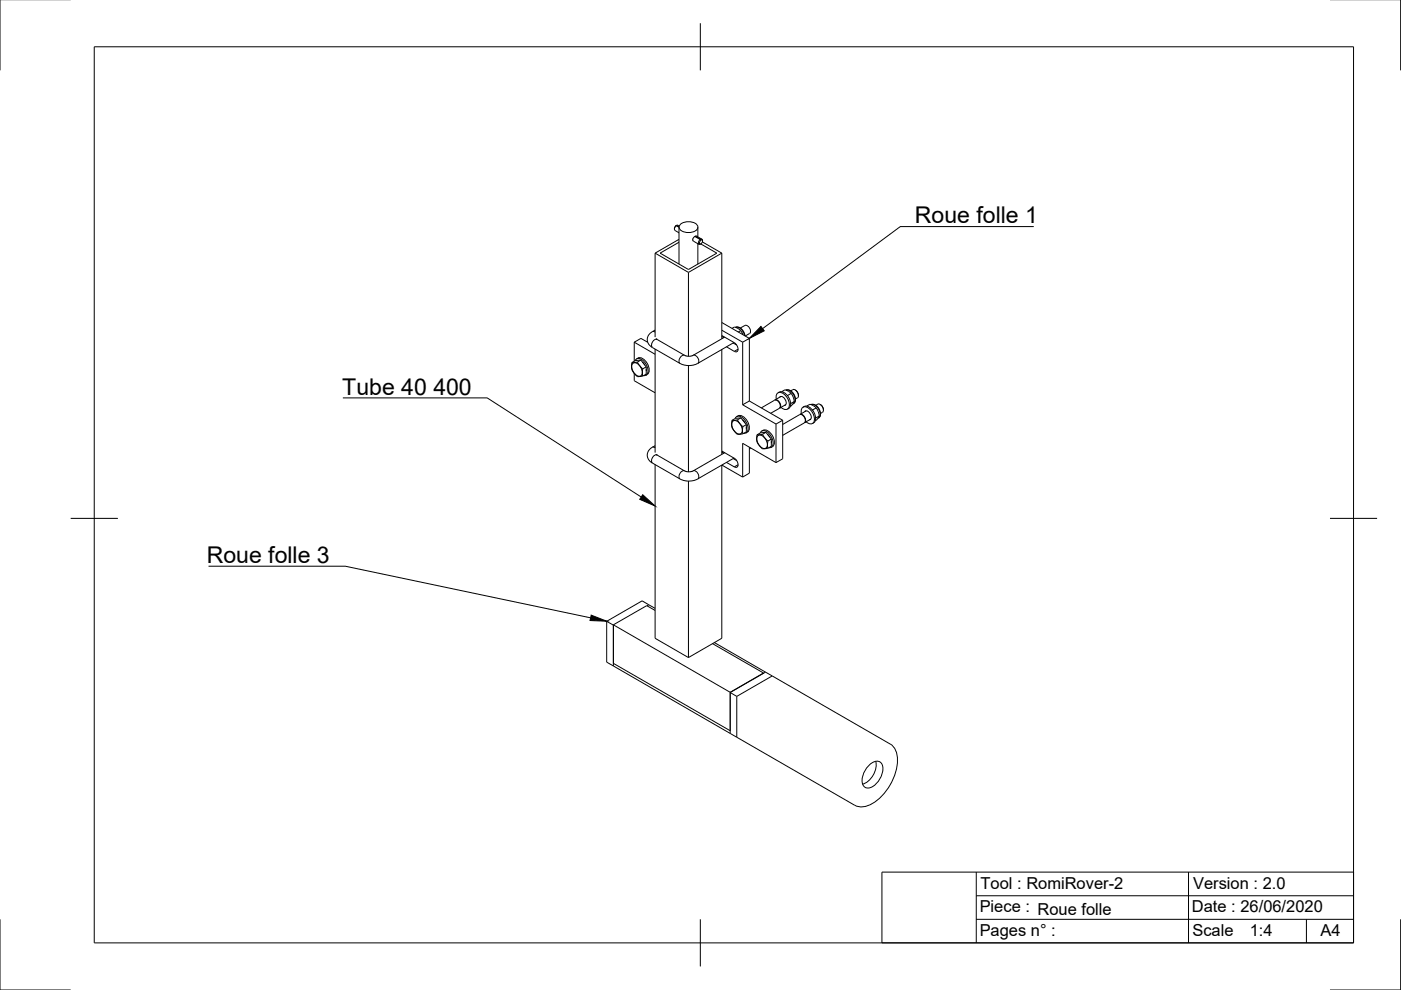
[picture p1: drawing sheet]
<svg xmlns="http://www.w3.org/2000/svg" width="297mm" height="210mm" viewBox="0 0 297 210" stroke-linecap="round" stroke-linejoin="round" font-family="sans-serif">
<!-- layer: Visible -->
<g fill="none" stroke="#000" stroke-width=".21">
<path d="M138.9 53.7l7.1 4.1M138.9 53.7v17.8M143.4 47.9l-.4 .7M143.4 47.9l.6 .2M143.4 47.9l.6 .3v7.8M143.4 47.8l-.3 .4-.1 .5 1 .7M143.7 47.8l.3 .1M143.7 47.8h-.2M144 51.4l-4 2.3 6 3.4 6-3.4-3.4-2M144 50.8l-5.1 2.9M144.2 47.6a2.63 2.63 0 0 1 3.8 .4 1.63 1.63 0 0 1-2 1.3 1.63 1.63 0 0 1-2-1.3zM146 57.8v17.7"/>
<path d="M147.3 50.1l1.2 .7M147.4 50.1l1.2 .6M148 48.2v2M148 51.7v4.3M148.5 50.8a.65 .65 0 0 0-.2 1l.3-.1M148.5 50.8l.1 .2M148.6 50.7l.3 .1v.3M148.6 50.7l.1 .2-.2-.1M148.7 50.9l.2 .1v.4l-.4 .3-.2-.4 .3-.3M148.8 50.7l-1.2-.7-.4 .2-.3 .3v.6l1.3 .7M148.9 51.3l4.1 2.4M153 53.7l-7 4.1"/>
<path d="M153 53.7v18.1M134 76.9v1.5l.5 .8 .7 .7 1.1-.2M134.2 77.1a1.36 1.36 0 0 1 1.8 1 1.21 1.21 0 0 1-.3 1.7 1.94 1.94 0 0 1-1.5-2.7zM134.5 72.6l4.4 2.5M134.5 72.6l1.4-.9 1.4 .9M134.5 72.6v4M134.5 79.2v1.5l4.4 2.6M134.7 76.5a1.05 1.05 0 0 1 1.8 .1 2.38 2.38 0 0 1 .6 2.9l-.6 .1M135.1 76.8l1.2 1.4M135.1 76.8l-1.1 .1M135.2 75.9l-.2 .2M135.2 75.9a2.07 2.07 0 0 1 2.3 1.7 1.41 1.41 0 0 1-.5 2"/>
<path d="M135.9 76.3l-1.2 .1-.7 .5M135.9 76.3l1.1 1.5M135.9 76.3l-.8 .5M136.2 76.8l.5 .6M136.3 78.2v1.5M137 78.2v.5M137 77.8v1.5l-.7 .4M137 77.8l-.7 .4M138.9 70l-1 .6-.5 .7-.2 1 .4 .8 .6 .5 6.1 3.5 1.2 .4h1.1l1-.3 8-4.6M138.9 74v22M146 77.5v22.5M153 71.1l2.7 1.6a1.36 1.36 0 0 1 .6 1.9l-.6-.1-1.7-1"/>
<path d="M153 71.3l.5 .3M153 70l4.5 2.6M153 68.4l5.9 3.3M153 74.1v22.2M153.6 71.5l-6.6 3.8-.7 .2-1.2-.2-5.9-3.4M155.2 69.6l.6-.2 1.2 .7M155.4 72.7l.8 .4M155.7 72.6h-.1M156 69.4l.5-.1 .6 .4 .6 .7 .3 .8M157 69.5l1-.5a1.14 1.14 0 0 1 .9 1.7M157 70.1l.5 .8M157 70.1l-.5 .3"/>
<path d="M157.5 72.6v13.2M158.9 71.7v13.3M158.9 71.7l-1.4 .9M158.9 70.7l-.9 .5M138.9 94.5l-.9 .5-.6 .8-.2 1 .5 .9 6.5 3.9 1.3 .4h1.1l1.1-.3 7.9-4.6M138.9 98.5v36.8l7.1 4.1M153 95.8l.5 .3M153 95.6l2.7 1.6M153 98.6v36.7l-7 4.1M153.1 98.6l4.4 2.5M153.6 96l-6.6 3.8-.9 .2-1-.2-5.9-3.4M155.2 89.1v1.5l.4 .6 .7 .9 1.2-.1"/>
<path d="M155.4 89.3a1.36 1.36 0 0 1 1.8 1.1 1.21 1.21 0 0 1-.3 1.6 1.94 1.94 0 0 1-1.5-2.7zM155.4 97.2l.8 .5M155.7 97.1h-.1M155.7 97.1a1.36 1.36 0 0 1 .6 1.9h-.6l-1.7-1M155.9 88.7a1.05 1.05 0 0 1 1.8 .1 2.38 2.38 0 0 1 .6 2.9l-.6 .2M156.2 88.3a1.24 1.24 0 0 1 1.9 .5 2.07 2.07 0 0 1 .4 2.8M156.3 89l1.2 1.5M156.3 89l-1.1 .1M157.1 88.6l-1.2 .1-.7 .4M157.1 88.6l1.1 1.4M157.1 88.6l-.8 .4M157.4 89l.5 .7"/>
<path d="M157.5 85.8l7 4.1M157.5 90.5v1.5M158.2 90.5v.4M158.2 90v1.6l-.7 .4M158.2 90l-.7 .5M158.5 91.6l-.3 .2M158.9 94.8v5.5l-1.4 .8M158.9 85l7 4.1M158.9 85l-1.4 .8M158.9 95.2h.1M159.1 94.9l-.2 .3M160.5 92.2v1.5l.6 .9 .5 .6 1.2-.1"/>
<path d="M160.7 92.4a1.36 1.36 0 0 1 1.8 1 1.21 1.21 0 0 1-.3 1.7 1.94 1.94 0 0 1-1.5-2.7zM161.2 91.8a1.05 1.05 0 0 1 1.8 .1 2.38 2.38 0 0 1 .6 2.9l-.6 .1M161.4 86.5l2.8-1.7a1.16 1.16 0 0 1 1 1.8M161.5 91.4a1.27 1.27 0 0 1 1.9 .5 2.07 2.07 0 0 1 .4 2.8l-.3 .2M161.6 92.1l1.2 1.4M161.6 92.1l-1.1 .1M162.4 91.7l-1.2 .1-.7 .4M162.4 91.7l1.1 1.4M162.4 91.7l-.8 .4M162.7 92.1l.6 .6M162.8 93.5v1.6M163.5 93.5v.5"/>
<path d="M163.5 93.1v1.5l-.7 .5M163.5 93.1l-.7 .4M164.3 84.8a1.12 1.12 0 0 1 1 .6 1.12 1.12 0 0 1 0 1.2l1.3-.8M164.5 98.1l-7-4.1v7.1M164.5 89.9v8.2M164.6 84.6a1 1 0 0 1 .4-1.3 1 1 0 0 1 1.3 .3l.4 .4a2.11 2.11 0 0 1 .3 2.7 1.23 1.23 0 0 1-1.4-.3M165 83.3a1.27 1.27 0 0 1 1.9 .5 2.07 2.07 0 0 1 .3 2.8l-.3 .2M165.2 86.6l-1.8 1M165.3 84.2a1.01 1.01 0 0 1 1.4 1.1l-.2 .6-.2 .1M165.6 84.1h.1M165.6 84l-1.3 .8M165.7 83.1l.7-.5 .8 .3 .5 .5"/>
<path d="M165.9 89.1v8.2l-1.4 .8M165.9 89.1l-1.4 .8M166.6 85.8h.1M166.6 82.7l.6-.1 .4 .2 .8 .9 .3 1.2-.2 .4-.4 .4M166.9 83.8l.1 .1M167 83.9h.1M167.6 85.5v.1M167.6 85.6h.1M167.7 82.9l.4-.3a1.16 1.16 0 0 1 1 1.8M167.7 83.4l.5 .8 .2 .9M167.7 83.4l-.7 .5M168.4 85.1l-.3 .6-.6 .5"/>
<path d="M168.4 85.1l-.8 .5M168.6 82.7l.5 .5 .2 .6M169.1 84.4l-.4 .2M169.3 83.8v.1M169.5 87.9l-3.6 2.1M169.6 87.9a1.12 1.12 0 0 1 1 .5 1.12 1.12 0 0 1 0 1.2 1.19 1.19 0 0 0-1-1.7zM169.9 87.7a1 1 0 0 1 .4-1.4 1 1 0 0 1 1.3 .4l.4 .3a2.11 2.11 0 0 1 .3 2.8 1.23 1.23 0 0 1-1.4-.4M170.2 86.4a1.24 1.24 0 0 1 2 .4 2.07 2.07 0 0 1 .3 2.8l-.2 .2M170.5 89.7l-4.6 2.6M170.6 87.3a1.01 1.01 0 0 1 1.4 1l-.2 .6-.2 .1M170.9 87.1h.1M170.9 87.1l-1.3 .8"/>
<path d="M171 86.1l.7-.4 .9 .4 .5 .4M171.9 88.9h.1M171.9 88.9l-1.3 .7M172 85.8l.5-.1 .5 .3 .8 1 .1 1.2-.5 .5M172.2 86.9h.1M172.3 86.9v.1M172.9 88.6h.1M173 88.6l-.1 .1M173 85.9l.4-.2a1.16 1.16 0 0 1 1 1.7M173.1 86.5l.5 1 .1 .7M173.1 86.5l-.8 .4M173.7 88.2l-.9 1.1"/>
<path d="M173.7 88.2l-.7 .4M173.9 85.7l.5 .6 .2 .7M174.4 87.4l-.4 .3M146 102v37.4M128.6 131.7l1.4 .8M128.6 131.7v8.7l1.4 .8M130 132.5v8.7M130 132.5l24.8 14.3M137.5 128.2l-.3 .2M137.5 128.2l-1.4-.8-7.5 4.3M137.5 128.2l1.4 .8M138.9 129.4l-1.8-1-7.1 4.1"/>
<path d="M151.1 136.5l10.8 6.2M151.5 136.2l10.8 6.3M130 141.2l51.2 29.5a4.2 4.2 0 0 0 4.6-.9 11.5 11.5 0 0 0 4.4-9.5 3.3 3.3 0 0 0-1.5-2.6M130 140.6l24.8 14.3M154.8 146.8v8.7M156.2 147.7v8.6M161.9 142.7l-7.1 4.1M161.9 142.7h.1M162.3 142.5l1.4 .8M162.3 142.5l-7.5 4.3 1.4 .9M163.7 143.3l-7.5 4.4M163.7 143.3l25 14.4"/>
<path d="M184 162.5a2.4 2.4 0 0 1 2.5-1 2.64 2.64 0 0 1 .2 3.3 3.5 3.5 0 0 1-2.8 2.3 1.54 1.54 0 0 1-1.1-2.2 5.2 5.2 0 0 1 1.2-2.4zM185.7 161.4a4.4 4.4 0 0 1-2.8 4.9"/>
</g>
<!-- layer: Visible Narrow -->
<g fill="none" stroke="#000" stroke-width=".21">
<path d="M138.3 70.3l.6 .1M139.3 71.9a1.14 1.14 0 0 0-1 1.7M145.1 75.3a1.14 1.14 0 0 0-.9 1.7M147 75.3a1.14 1.14 0 0 1 1 1.7M156 69.4a1.85 1.85 0 0 1 1.9 1.7M156.5 74l-.8 .5M138.3 94.8l.6 .1M139.3 96.5a1.14 1.14 0 0 0-1 1.7M145.1 99.8a1.14 1.14 0 0 0-.9 1.7M147 99.8a1.14 1.14 0 0 1 1 1.7M156.5 98.5l-.8 .5M166.7 82.7a1.96 1.96 0 0 1 1.8 2.6l-.3 .2"/>
<path d="M172 85.8a1.96 1.96 0 0 1 1.8 2.6l-.2 .2"/>
</g>
<!-- layer: Border -->
<path d="M0 -.1v15M297 -.1v15M20 9.9h267v190h-267zM148.5 4.9v10M15 109.9h10M282 109.9h10M0 194.9v15h15M148.5 194.9v10M297 194.9v15h-15" fill="none" stroke="#000" stroke-width=".21"/>
<!-- layer: TitleBlock -->
<path d="M187 184.9h100v15h-100zM207 194.9h80M207 189.9h80M207 184.9v15M252 184.9v15M277 194.9v5" fill="none" stroke="#000" stroke-width=".21"/>
<!-- layer: Annotations -->
<path d="M161.3 69.2l.7 .9-3.1 1.6zM136.3 104.9l2.6 2.4-3.3-1.4zM125.3 130.4l3.4 1.3-3.6-.1z" fill="#000" stroke="#000" stroke-width=".21"/>
<path d="M219.2 48h-28.3l-29.2 21.7M72.7 84.4h30.6l32.7 21M44.2 120.1h29l52 10.9" fill="none" stroke="#000" stroke-width=".21"/>
<g font-size="4.9">
<text x="194" y="47.3">Roue folle 1</text>
<text x="72.6" y="83.7">Tube 40 400</text>
<text x="43.8" y="119.4">Roue folle 3</text>
</g>
<g font-size="3.5">
<text x="207.9" y="188.4">Tool : RomiRover-2</text>
<text x="253" y="188.4">Version : 2.0</text>
<text x="207.7" y="193.4">Piece : Roue folle</text>
<text x="252.7" y="193.5">Date : 26/06/2020</text>
<text x="207.7" y="198.4">Pages n° :</text>
<text x="252.8" y="198.5">Scale</text>
<text x="265" y="198.5">1:4</text>
<text x="280" y="198.4">A4</text>
</g>
</svg>
